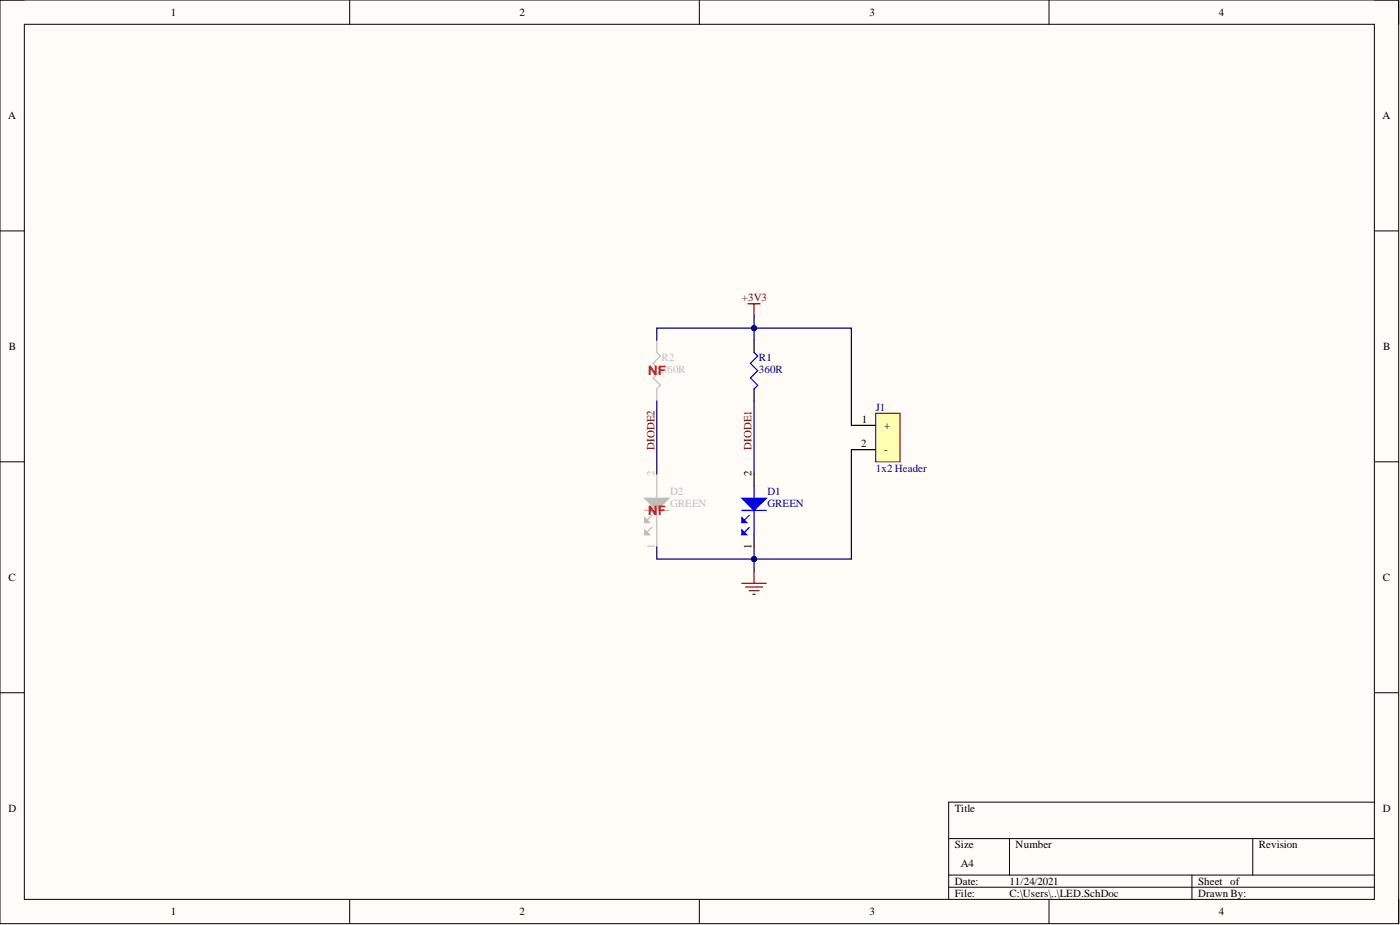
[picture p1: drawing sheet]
<svg xmlns="http://www.w3.org/2000/svg" width="292mm" height="193mm" viewBox="0 0 292 193" stroke-linecap="round" stroke-linejoin="round" font-family="sans-serif">
<path d="M0 0h291.8v192.7h-291.8z" fill-rule="evenodd" fill="#fffcf8"/>
<path d="M0 0h291.8v192.7h-291.8z" fill="none" stroke="#000" stroke-width=".21"/>
<path d="M5.1 5.1h281.7v182.5h-281.7z" fill-rule="evenodd" fill="#fffcf8"/>
<g fill="none" stroke="#000" stroke-width=".21">
<path d="M0 0h5.1M73 0v5.1M145.9 0v5.1M218.9 0v5.1M286.8 0h5v5.1M5.1 5.1h281.7v182.5h-281.7zM0 48.2h5.1M286.8 48.2h5M0 96.3h5.1M286.8 96.3h5M0 144.5h5.1M286.8 144.5h5"/>
<path d="M197.9 174.9h88.9M210.6 174.9v7.7M261.4 174.9v7.7M286.8 167.3h-88.9v20.3M73 187.6v5.1M145.9 187.6v5.1M197.9 182.6h88.9M197.9 185.1h88.9M218.9 187.6v5.1M248.7 182.6v5M291.8 187.6v5.1"/>
</g>
<path d="M182.7 86.2h5.1v10.1h-5.1z" fill-rule="evenodd" fill="#ffffb0"/>
<path d="M182.7 86.2h5.1v10.1h-5.1z" fill="none" stroke="#800000" stroke-width=".21"/>
<path d="M157.3 71v2.5M157.3 81.1v2.6M157.3 98.9v2.5M177.6 88.7h5.1M177.6 93.8h5.1M157.3 111.6v2.5" fill="none" stroke="#000" stroke-width=".25"/>
<path d="M157.3 73.5l.8 .8-1.5 1.5 1.5 1.5-1.5 1.6 1.5 1.5-.8 .7M154.8 106.5h5.1M156.3 107.5l-1.5 1.5M157.3 101.4v2.6M157.3 106.5v5.1" fill="none" stroke="#00f" stroke-width=".25"/>
<path d="M154.8 104h5.1l-2.6 2.5z" fill="#00f"/>
<path d="M154.8 104h5.1l-2.6 2.5z" fill="none" stroke="#00f" stroke-width=".25"/>
<path d="M154.8 108l1 1h-1z" fill="#00f"/>
<path d="M154.8 108l1 1h-1zM156.3 110l-1.5 1.6" fill="none" stroke="#00f" stroke-width=".25"/>
<path d="M154.8 110.5l1 1.1h-1z" fill="#00f"/>
<path d="M154.8 110.5l1 1.1h-1z" fill="none" stroke="#00f" stroke-width=".25"/>
<path d="M157.3 71v-2.5h20.3v20.2" fill="none" stroke="#000080" stroke-width=".25"/>
<circle cx="157.3" cy="68.5" r=".51" fill="#000080"/>
<circle cx="157.3" cy="68.5" r=".51" fill="none" stroke="#000080" stroke-width=".21"/>
<path d="M157.3 83.7v15.2M177.6 93.8v22.8h-20.3v-2.5" fill="none" stroke="#000080" stroke-width=".25"/>
<circle cx="157.3" cy="116.6" r=".51" fill="#000080"/>
<circle cx="157.3" cy="116.6" r=".51" fill="none" stroke="#000080" stroke-width=".21"/>
<path d="M157.3 65.9v2.6" fill="none" stroke="#000080" stroke-width=".25"/>
<circle cx="157.3" cy="68.5" r=".51" fill="#000080"/>
<circle cx="157.3" cy="68.5" r=".51" fill="none" stroke="#000080" stroke-width=".21"/>
<path d="M157.3 116.6v2.6" fill="none" stroke="#000080" stroke-width=".25"/>
<circle cx="157.3" cy="116.6" r=".51" fill="#000080"/>
<circle cx="157.3" cy="116.6" r=".51" fill="none" stroke="#000080" stroke-width=".21"/>
<path d="M156.1 63.4h2.5M157.3 63.4v2.5M157.3 119.2v2.5M154.8 121.7h5.1M155.6 122.5h3.5M156.3 123.2h2M157.1 124h.5" fill="none" stroke="#800000" stroke-width=".25"/>
<path d="M137 98.9v5.1M134.5 106.5h5.1M136 107.5l-1.5 1.5M137 106.5v7.6" fill="none" stroke="#bfbebc" stroke-width=".25"/>
<path d="M134.5 104h5.1l-2.6 2.5z" fill="#bfbebc"/>
<path d="M134.5 104h5.1l-2.6 2.5z" fill="none" stroke="#bfbebc" stroke-width=".25"/>
<path d="M134.5 108l1 1h-1z" fill="#bfbebc"/>
<path d="M134.5 108l1 1h-1zM136 110l-1.5 1.6" fill="none" stroke="#bfbebc" stroke-width=".25"/>
<path d="M134.5 110.5l1 1.1h-1z" fill="#bfbebc"/>
<path d="M137 71v2.5l.8 .8-1.5 1.5 1.5 1.5-1.5 1.6 1.5 1.5-.8 .7v2.6M134.5 110.5l1 1.1h-1z" fill="none" stroke="#bfbebc" stroke-width=".25"/>
<path d="M157.3 68.5h-20.3v2.5M137 83.7v15.2" fill="none" stroke="#000080" stroke-width=".25"/>
<circle cx="157.3" cy="68.5" r=".51" fill="#000080"/>
<circle cx="157.3" cy="68.5" r=".51" fill="none" stroke="#000080" stroke-width=".21"/>
<path d="M137 114.1v2.5h20.3" fill="none" stroke="#000080" stroke-width=".25"/>
<circle cx="157.3" cy="116.6" r=".51" fill="#000080"/>
<circle cx="157.3" cy="116.6" r=".51" fill="none" stroke="#000080" stroke-width=".21"/>
<g font-size="2.7" fill="#f00">
<text x="135.3" y="78.3">NF</text>
<text x="135.3" y="107.4">NF</text>
</g>
<g font-size="2.3">
<text x="35.6" y="3.3">1</text>
<text x="108.4" y="3.3">2</text>
<text x="181.4" y="3.3">3</text>
<text x="254.3" y="3.3">4</text>
<text x="1.7" y="24.8">A</text>
<text x="288.4" y="24.8">A</text>
<text x="1.9" y="73">B</text>
<text x="288.6" y="73">B</text>
<text x="179.8" y="88.2">1</text>
<text x="184.5" y="89.5">+</text>
<text x="179.7" y="93.3">2</text>
<text x="184.5" y="94.6">-</text>
<text x="156.8" y="99.4" transform="rotate(-90 156.8 99.4)">2</text>
<text x="156.8" y="114.4" transform="rotate(-90 156.8 114.4)">1</text>
<text x="1.8" y="121.2">C</text>
<text x="288.5" y="121.2">C</text>
<text x="1.8" y="169.4">D</text>
<text x="199.2" y="169.4">Title</text>
<text x="288.5" y="169.4">D</text>
<text x="199.2" y="177">Size</text>
<text x="211.9" y="177">Number</text>
<text x="262.6" y="177">Revision</text>
<text x="199.2" y="184.6">Date:</text>
<text x="200.5" y="180.8">A4</text>
<text x="210.6" y="184.6">11/24/2021</text>
<text x="250" y="184.6">Sheet of</text>
<text x="35.6" y="190.9">1</text>
<text x="108.4" y="190.9">2</text>
<text x="181.4" y="190.9">3</text>
<text x="199.2" y="187.1">File:</text>
<text x="210.6" y="187.1">C:\Users\..\LED.SchDoc</text>
<text x="250" y="187.1">Drawn By:</text>
<text x="254.3" y="190.9">4</text>
</g>
<g font-size="2.3" fill="#800000">
<text x="154.8" y="62.9">+3V3</text>
<text x="136.5" y="93.8" transform="rotate(-90 136.5 93.8)">DIODE2</text>
<text x="156.8" y="93.8" transform="rotate(-90 156.8 93.8)">DIODE1</text>
</g>
<g font-size="2.3" fill="#bfbebc">
<text x="138" y="75.3">R2</text>
<text x="138" y="77.8">360R</text>
<text x="136.5" y="99.4" transform="rotate(-90 136.5 99.4)">2</text>
<text x="139.8" y="103.2">D2</text>
<text x="139.8" y="105.7">GREEN</text>
<text x="136.5" y="114.4" transform="rotate(-90 136.5 114.4)">1</text>
</g>
<g font-size="2.3" fill="#000080">
<text x="158.3" y="75.3">R1</text>
<text x="158.3" y="77.8">360R</text>
<text x="182.7" y="85.7">J1</text>
<text x="182.7" y="98.4">1x2 Header</text>
<text x="160.1" y="103.2">D1</text>
<text x="160.1" y="105.7">GREEN</text>
</g>
</svg>
